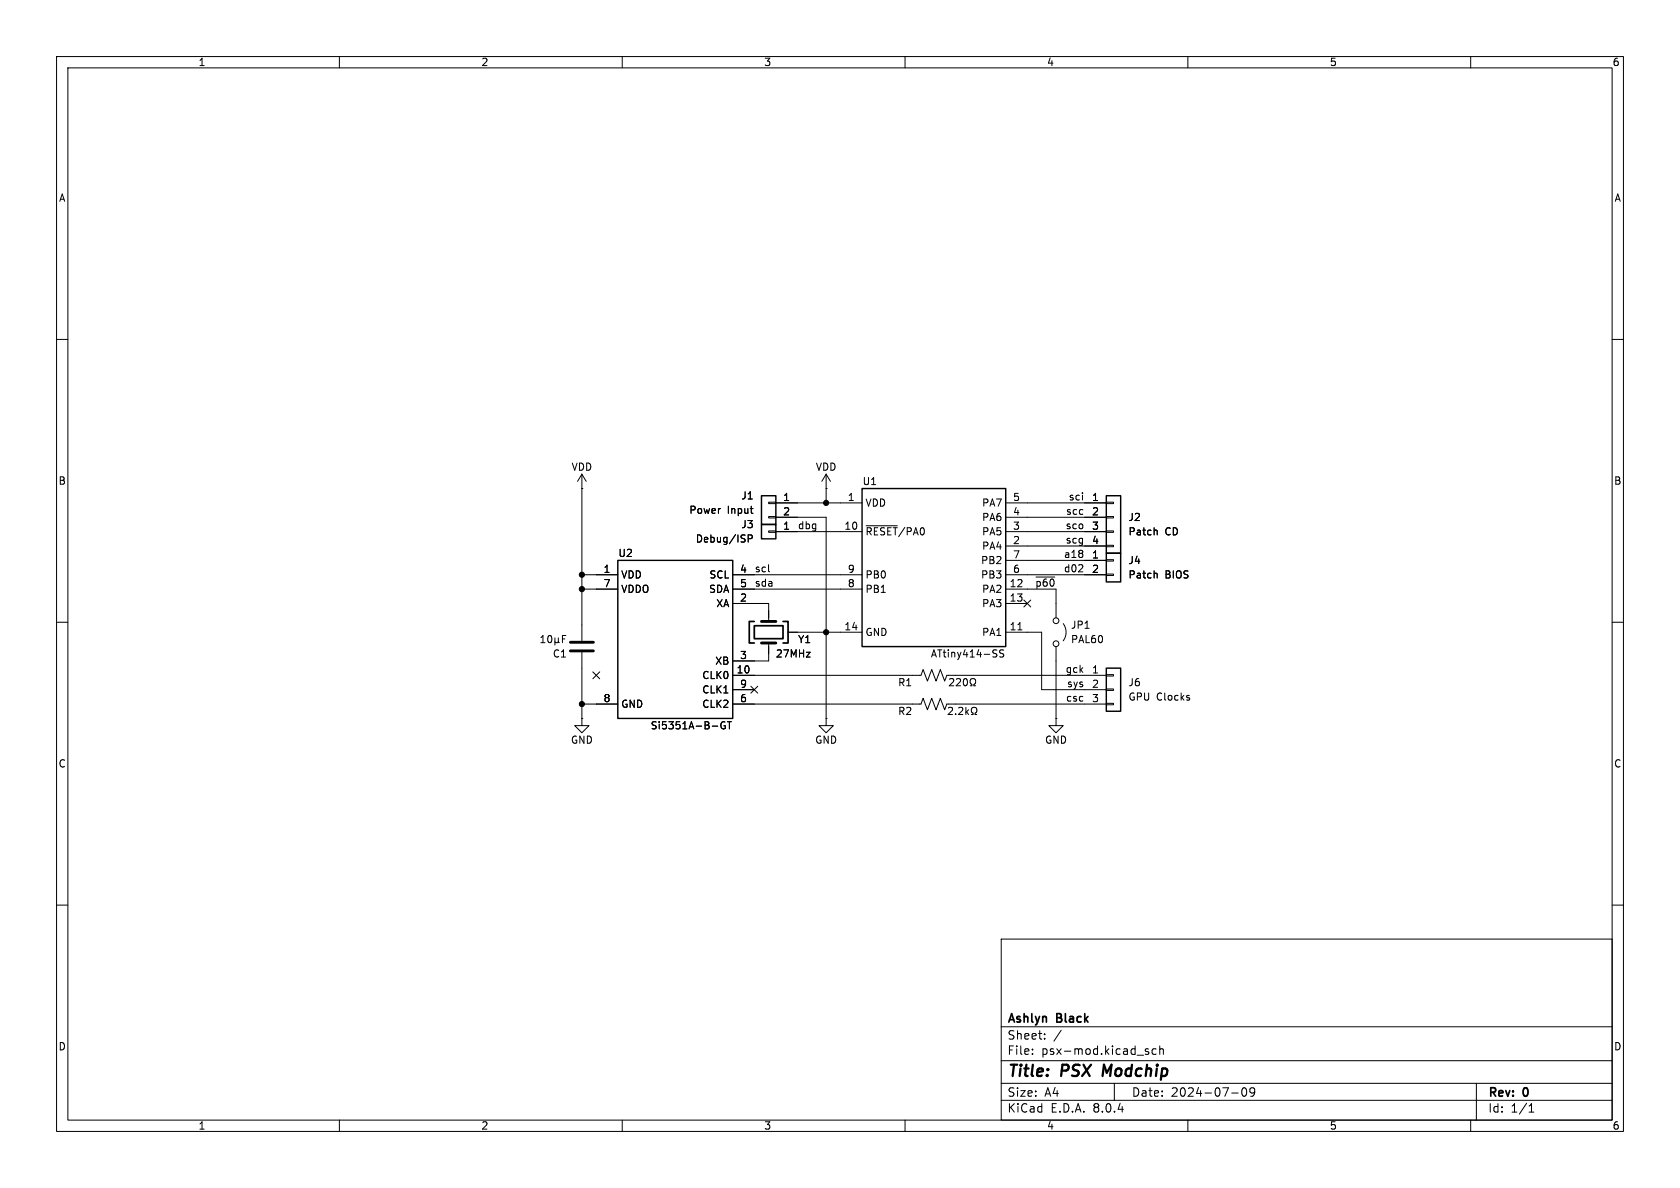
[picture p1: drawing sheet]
<svg xmlns="http://www.w3.org/2000/svg" width="297mm" height="210mm" viewBox="0 0 297 210" stroke-linecap="round" stroke-linejoin="round" font-family="sans-serif">
<g fill="none" stroke="#000" stroke-width=".18">
<path d="M10 10h277v190h-277zM12 12h273v186h-273zM60 10v2M110 10v2M160 10v2M210 10v2M260 10v2M10 60h2M285 60h2M102.9 86.4h.1M102.9 83.8l-.8 1.3M102.9 83.8v29.5"/>
<path d="M102.9 83.8l.7 1.3M132.3 95.2h.6l.1-.2-.1-.3-.6-.1v1.2M132.6 89.9h.5M133 90.7h.1M135.9 91.3h1.3v.3h-1.3zM135.9 88.8h1.3v.2h-1.3zM135.9 93.9h1.3v.2h-1.3zM137.2 88.9h15.2M137.2 94h15.2M137.2 91.4h8.8v35.6M146 86.4h.1M146 83.8l-.7 1.3"/>
<path d="M146 83.8v5.1M146 83.8l.8 1.3M153.1 92.9h5.5M177.8 88.9h17.8M177.8 94h17.8M177.8 96.5h17.8M177.8 91.4h17.8M177.8 99.1h17.8M195.6 96.4h1.2v.2h-1.2zM195.6 93.9h1.2v.2h-1.2zM195.6 91.3h1.2v.3h-1.2zM195.6 88.8h1.2v.2h-1.2z"/>
<path d="M195.6 98.9h1.2v.3h-1.2zM204.4 93.7l.2 .2v.7M10 110h2M95.6 113.6h.7M95.6 112.7l.4-.4v1.3M97 112.5l.1-.2a.68 .68 0 0 1 .5 .7 .68 .68 0 0 1-.5 .6l-.1-.1-.2-.4zM98.1 113.4l.2 .2h.2l.2-.2M98.1 112.8v1.2M98.7 113.4l.2 .2M98.7 112.8v.6M99.4 112.9h.5M100 112.3h-.6v1.3"/>
<path d="M102.9 104.1h6.3M102.9 101.6h6.3M102.9 115.3v11.7M104.8 118.8l1.2 1.2M106 118.8l-1.2 1.2M129.5 119.4h33.3l.4-1 .8 2 .7-2 .8 2 .7-2 .8 2 .4-1h28.2M129.5 104.1h22.9M129.5 106.7h6.4v3.2M129.5 101.6h22.9M135.9 113.7v3.1h-6.4M135.9 101l.2 .1M139.3 111.8h13.1"/>
<path d="M175.8 115.5l.3 .1 .1 .3-.2 .2h-.3M175.8 114.9h.4M177.4 114.9h-.4l-.3 .2 .1 .3 .6 .3v.3l-.2 .1h-.5M177.8 111.8h6.3v10.1h11.5M177.8 104.1h8.9v5.1M177.8 106.7h3.8M177.8 101.6h17.8M179.9 111.3h.8M181 106.1l1.2 1.2M182.2 106.1l-1.2 1.2M183.1 102h3.4M186.7 114.3v12.7"/>
<path d="M188 110.2a2.54 2.54 0 0 1 0 3.1M195.6 101.5h1.2v.2h-1.2zM195.6 119.3h1.2v.2h-1.2zM204.4 101.3l.2 .2v.7M285 110h2M102.9 127v1.3h1.2l-1.2 1.2-1.3-1.2h1.3M102.9 127h.1M102.9 124.5h6.3M128.2 127.6a.59 .59 0 0 0-.8 .6 .59 .59 0 0 0 .8 .6v-.5h-.2M128.6 127.6h.7M128.9 127.6v1.2M129.5 124.5h33.3l.4-1.1 .8 2.1 .7-2.1 .8 2.1 .7-2.1 .8 2.1 .4-1h28.2"/>
<path d="M129.5 121.9h3.8M132.7 121.3l1.3 1.2M134 121.3l-1.3 1.2M146 127v1.3h1.3l-1.3 1.2-1.2-1.2h1.2M146 127h.1M167.7 125.2l.5-.2 .2 .4-.8 .9h.8M167.9 120.1l.5-.1 .2 .3-.8 .9h.8M168.9 126.2v.1M169.1 120.1l.5-.1 .2 .3-.8 .9h.8M169.5 125.2l.5-.2 .2 .4-.8 .9h.8M170.5 120h.1a.68 .68 0 0 1 .4 .6 .68 .68 0 0 1-.4 .6 .84 .84 0 0 1-.1-1.2zM170.8 125v1.3"/>
<path d="M170.9 125.8l.3 .5M171.2 125.5l-.4 .4M171.5 121.2h.3v-.2a.54 .54 0 0 1-.3-.8 .54 .54 0 0 1 .8-.2 .58 .58 0 0 1-.1 1v.2h.3M171.7 126.3h.3v-.2a.54 .54 0 0 1-.2-.8 .54 .54 0 0 1 .7-.2 .58 .58 0 0 1-.1 1v.2h.3M186.7 127v1.3h1.3l-1.3 1.2-1.3-1.2h1.3M186.7 127h.1M195.6 124.3h1.2v.3h-1.2zM195.6 121.8h1.2v.2h-1.2zM210.3 123.4v.3M10 160h2M285 160h2M177 166h108v32h-108z"/>
<path d="M60 198v2M110 198v2M160 198v2M177 194.5h108M177 191.5h108M177 187.5h108M177 181.5h108M182.5 186.3v.1M182.5 185.5v.1M184.7 183.6v.1M184.7 182.8v.1M187.6 182.1l-1.3 2"/>
<path d="M197 191.5v3M202.5 185.8l.5 .2 .1 .2-.2 .2-.4-.1M202.5 185.5h.5M204.4 185.5l-.4-.1-.3 .3v.4l.1 .2h.6M205 185.5l.2-.1 .4 .1 .1 .9M205 184.9v1.5M210 198v2M217.7 193.2h1.2M219.7 192.4l.2-.1a.81 .81 0 0 1 .6 .6 .81 .81 0 0 1-.3 .8l-.2 .1a.81 .81 0 0 1-.3-1.4zM221.8 192.9l-.3 .3h-.3l-.2-.3 .1-.5 .4-.1 .2 .1a.99 .99 0 0 1-.3 1.4h-.3M260 198v2M261 191.5v6.5"/>
<path d="M270.3 196.6h.9M270.3 195.5l.4-.4v1.5"/>
<circle cx="186.7" cy="113.8" r=".51"/>
<circle cx="186.7" cy="109.7" r=".51"/>
</g>
<path d="M195.2 188.2l-.3 2" fill="none" stroke="#000" stroke-width=".4"/>
<path d="M109.2 99.1h20.3v27.9h-20.3zM134.6 87.6h2.6v5.1h-2.6zM134.6 92.7h2.6v2.6h-2.6zM152.4 86.4h25.4v27.9h-25.4zM195.6 87.6h2.5v10.2h-2.5zM195.6 97.8h2.5v5.1h-2.5zM195.6 118.1h2.5v7.6h-2.5z" fill="none" stroke="#000" stroke-width=".25"/>
<path d="M100.8 115.1h4.1M100.8 113.5h4.1M134.6 113.7h2.6M134.6 109.9h2.6" fill="none" stroke="#000" stroke-width=".51"/>
<path d="M133.3 110.6h5.1v2.3h-5.1zM133.3 109.9h-.8v3.8h.8M138.4 109.9h.9v3.8h-.9" fill="none" stroke="#000" stroke-width=".3"/>
<g fill="#000" stroke="#000" stroke-width=".18">
<circle cx="146" cy="88.9" r=".46"/>
<circle cx="102.9" cy="104.1" r=".46"/>
<circle cx="102.9" cy="101.6" r=".46"/>
<circle cx="146" cy="111.8" r=".46"/>
<circle cx="102.9" cy="124.5" r=".46"/>
</g>
<g font-size="2.8">
<text x="178" y="190.9">Title:</text>
<text x="187.7" y="190.9">PSX</text>
<text x="195.8" y="190.9">Modchip</text>
</g>
<g font-size="2.1">
<text x="178" y="184">Sheet:</text>
<text x="178" y="181.2">Ashlyn</text>
<text x="186.9" y="181.2">Black</text>
<text x="178" y="186.7">File:</text>
<text x="184.1" y="186.7">psx-mod.kicad_sch</text>
<text x="178" y="196.9">KiCad</text>
<text x="178" y="194.1">Size:</text>
<text x="184.7" y="194.1">A4</text>
<text x="185.7" y="196.9">E.D.A.</text>
<text x="193.3" y="196.9">8.0.4</text>
<text x="200" y="194.1">Date:</text>
<text x="207" y="194.1">2024-07-09</text>
<text x="263" y="194.3">Rev:</text>
<text x="263" y="196.9">Id:</text>
<text x="267.1" y="196.9">1/1</text>
<text x="269.4" y="194.3">0</text>
</g>
<g font-size="1.8">
<text x="35" y="11.9">1</text>
<text x="85" y="11.9">2</text>
<text x="135" y="11.9">3</text>
<text x="185" y="11.9">4</text>
<text x="235" y="11.9">5</text>
<text x="285" y="11.9">6</text>
<text x="10.3" y="35.9">A</text>
<text x="285.3" y="35.9">A</text>
<text x="101" y="83.4">VDD</text>
<text x="144.1" y="83.4">VDD</text>
<text x="10.3" y="85.9">B</text>
<text x="131" y="88.5">J1</text>
<text x="138.4" y="88.6">1</text>
<text x="149.8" y="88.6">1</text>
<text x="152.4" y="86">U1</text>
<text x="152.9" y="89.8">VDD</text>
<text x="173.5" y="89.8">PA7</text>
<text x="179" y="88.6">5</text>
<text x="188.8" y="88.6">sci</text>
<text x="193" y="88.6">1</text>
<text x="285.3" y="85.9">B</text>
<text x="121.8" y="91">Power</text>
<text x="128.6" y="91">Input</text>
<text x="131" y="93.6">J3</text>
<text x="138.4" y="91.2">2</text>
<text x="138.4" y="93.7">1</text>
<text x="141" y="93.6">dbg</text>
<text x="149.2" y="93.7">10</text>
<text x="152.9" y="94.8">~{RESET}/PA0</text>
<text x="173.5" y="94.8">PA5</text>
<text x="173.5" y="92.3">PA6</text>
<text x="179" y="93.7">3</text>
<text x="179" y="91.2">4</text>
<text x="188.3" y="93.6">sco</text>
<text x="188.4" y="91.1">scc</text>
<text x="193" y="91.2">2</text>
<text x="193" y="93.7">3</text>
<text x="199.4" y="92.3">J2</text>
<text x="199.4" y="94.8">Patch</text>
<text x="206" y="94.8">CD</text>
<text x="106.6" y="101.3">1</text>
<text x="109.2" y="98.7">U2</text>
<text x="122.9" y="96.1">Debug/ISP</text>
<text x="130.7" y="101.3">4</text>
<text x="133.3" y="101.3">scl</text>
<text x="149.8" y="101.3">9</text>
<text x="173.3" y="99.9">PB2</text>
<text x="173.5" y="97.4">PA4</text>
<text x="179" y="96.3">2</text>
<text x="179" y="101.3">6</text>
<text x="179" y="98.8">7</text>
<text x="188" y="98.7">a18</text>
<text x="188" y="101.3">d02</text>
<text x="188.3" y="96.2">scg</text>
<text x="193" y="96.3">4</text>
<text x="193" y="98.8">1</text>
<text x="193" y="101.3">2</text>
<text x="199.4" y="99.9">J4</text>
<text x="106.6" y="103.9">7</text>
<text x="109.7" y="102.5">VDD</text>
<text x="109.7" y="105">VDDO</text>
<text x="125.3" y="105">SDA</text>
<text x="125.3" y="102.5">SCL</text>
<text x="126.5" y="107.5">XA</text>
<text x="130.7" y="106.4">2</text>
<text x="130.7" y="103.9">5</text>
<text x="133.3" y="103.8">sda</text>
<text x="149.8" y="103.9">8</text>
<text x="152.9" y="105">PB1</text>
<text x="152.9" y="102.5">PB0</text>
<text x="173.3" y="102.5">PB3</text>
<text x="173.5" y="105">PA2</text>
<text x="173.5" y="107.5">PA3</text>
<text x="178.4" y="103.9">12</text>
<text x="178.4" y="106.4">13</text>
<text x="182.9" y="103.8">~{p60}</text>
<text x="199.4" y="102.5">Patch</text>
<text x="206" y="102.5">BIOS</text>
<text x="141" y="113.9">Y1</text>
<text x="149.2" y="111.5">14</text>
<text x="152.9" y="112.6">GND</text>
<text x="173.5" y="112.6">PA1</text>
<text x="178.4" y="111.5">11</text>
<text x="189.2" y="111.4">JP1</text>
<text x="189.2" y="113.9">PAL60</text>
<text x="97.6" y="116.4">C1</text>
<text x="126.3" y="117.7">XB</text>
<text x="130.1" y="119.1">10</text>
<text x="130.7" y="116.6">3</text>
<text x="137.1" y="116.4">27MHz</text>
<text x="164.5" y="116.4">ATtiny414-SS</text>
<text x="188.3" y="119">gck</text>
<text x="193" y="119.1">1</text>
<text x="106.6" y="124.2">8</text>
<text x="109.7" y="125.3">GND</text>
<text x="124.1" y="120.2">CLK0</text>
<text x="124.1" y="125.3">CLK2</text>
<text x="124.1" y="122.8">CLK1</text>
<text x="130.7" y="124.2">6</text>
<text x="130.7" y="121.7">9</text>
<text x="158.7" y="121.5">R1</text>
<text x="188.4" y="124.1">csc</text>
<text x="188.5" y="121.6">sys</text>
<text x="193" y="121.7">2</text>
<text x="193" y="124.2">3</text>
<text x="199.4" y="121.5">J6</text>
<text x="199.4" y="124.1">GPU Clocks</text>
<text x="100.8" y="131.7">GND</text>
<text x="114.9" y="129.1">Si5351A-B-GT</text>
<text x="144" y="131.7">GND</text>
<text x="158.7" y="126.6">R2</text>
<text x="184.7" y="131.7">GND</text>
<text x="10.3" y="135.9">C</text>
<text x="285.3" y="135.9">C</text>
<text x="10.3" y="185.9">D</text>
<text x="285.3" y="185.9">D</text>
<text x="35" y="199.9">1</text>
<text x="85" y="199.9">2</text>
<text x="135" y="199.9">3</text>
<text x="185" y="199.9">4</text>
<text x="235" y="199.9">5</text>
<text x="285" y="199.9">6</text>
</g>
</svg>
